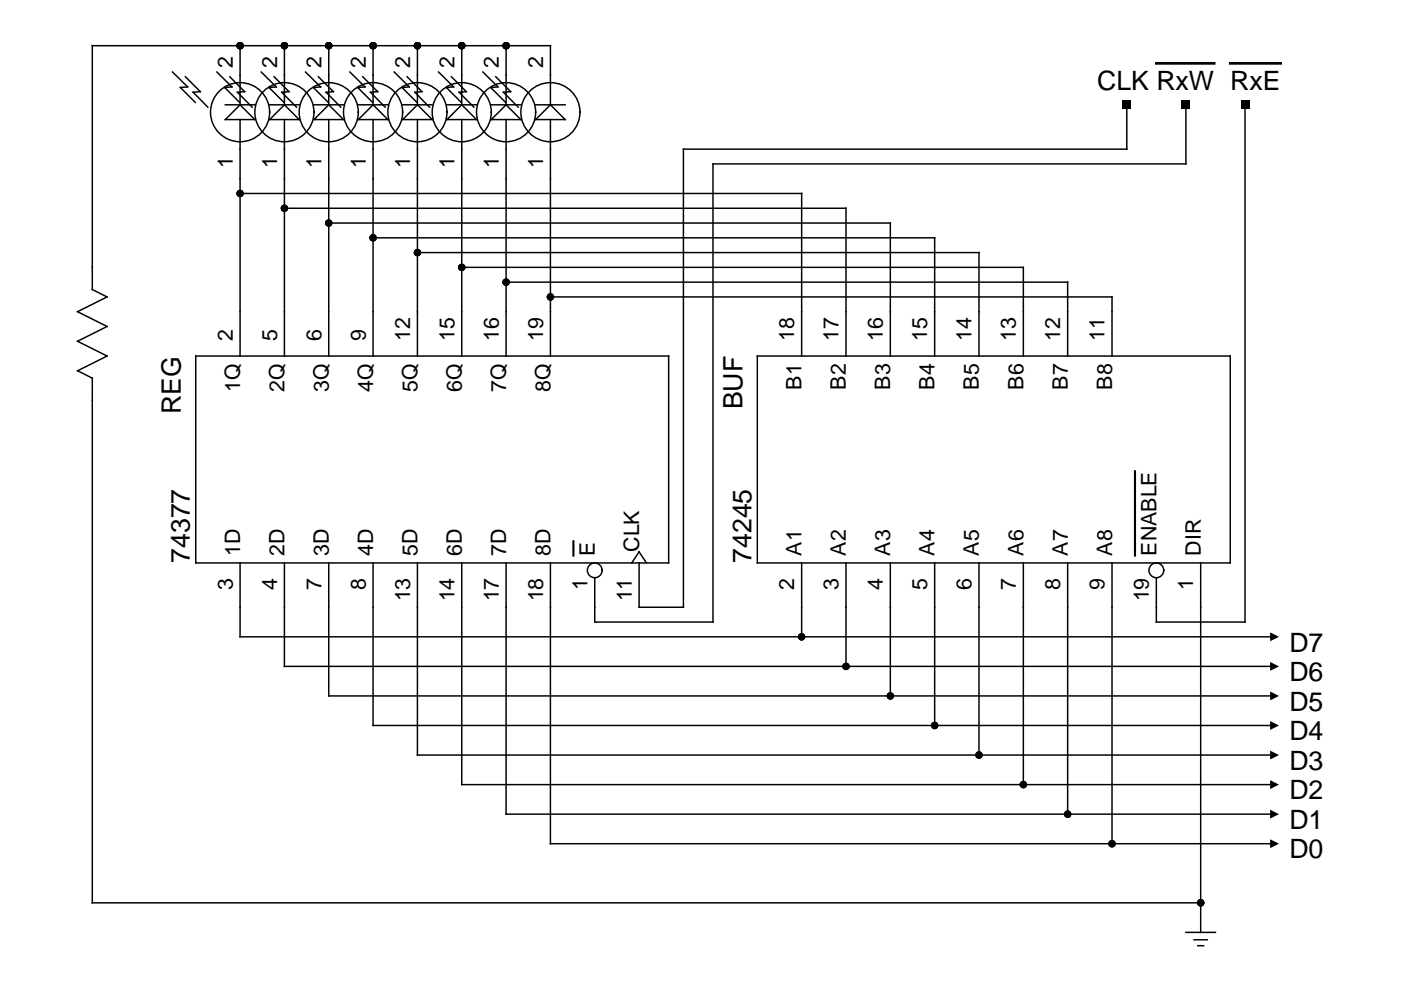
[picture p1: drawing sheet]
<svg xmlns="http://www.w3.org/2000/svg" width="297mm" height="210mm" viewBox="0 0 297 210" stroke-linecap="round" stroke-linejoin="round" font-family="sans-serif">
<g fill="none" stroke="#000" stroke-width=".31">
<path d="M36.6 15.3l3.2 3.1-1.6 .2 3.2 3.1M39.3 16.3l3.2 3.1-1.6 .2 3.2 3.1M46 15.3l3.2 3.1-1.6 .2 3.2 3.1M48.7 16.3l3.2 3.1-1.6 .2 3.2 3.1M50.9 9.7v12.5M55.4 15.3l3.2 3.1-1.6 .2 3.2 3.1M58.1 16.3l3.2 3.1-1.6 .2 3.2 3.1M60.3 9.7v12.5M64.8 15.3l3.2 3.1-1.6 .2 3.2 3.1M67.5 16.3l3.2 3.1-1.6 .2 3.2 3.1M69.7 9.7v12.5M74.2 15.3l3.2 3.1-1.6 .2 3.2 3.1"/>
<path d="M76.9 16.3l3.2 3.1-1.6 .2 3.2 3.1M79.1 9.7v12.5M83.6 15.3l3.2 3.1-1.6 .2 3.2 3.1M86.3 16.3l3.2 3.1-1.6 .2 3.2 3.1M88.5 9.7v12.5M93 15.3l3.2 3.1-1.6 .2 3.2 3.1M95.7 16.3l3.2 3.1-1.6 .2 3.2 3.1M97.9 9.7v12.5M102.4 15.3l3.2 3.1-1.6 .2 3.2 3.1M105.1 16.3l3.2 3.1-1.6 .2 3.2 3.1M107.3 9.7v12.5M47.8 22.2h6.2"/>
<path d="M50.9 25.4v50.1M50.9 22.2l3.1 3.2h-6.2zM57.2 22.2h6.2M60.3 25.4v50.1M60.3 22.2l3.1 3.2h-6.2zM66.6 22.2h6.2M69.7 25.4v50.1M69.7 22.2l3.1 3.2h-6.2zM76 22.2h6.2M79.1 25.4v50.1M79.1 22.2l3.1 3.2h-6.2zM85.4 22.2h6.2"/>
<path d="M88.5 25.4v50.1M88.5 22.2l3.1 3.2h-6.2zM94.8 25.4l3.1-3.2 3.1 3.2zM94.8 22.2h6.2M97.9 25.4v50.1M104.2 22.2h6.2M107.3 25.4v50.1M107.3 22.2l3.1 3.2h-6.2zM113.6 22.2h6.2M116.7 22.2v-12.5h-97.1v51.7l3.1 1.6-6.3 3.1 6.3 3.1-6.3 3.2 6.3 3.1-6.3 3.1 3.2 1.6M116.7 25.4v50.1M116.7 22.2l3.1 3.2h-6.2z"/>
<path d="M238.9 22.2v9.4h-94v97.2h-9.4v-9.4M251.4 22.2v12.6h-100.2v97.1h-25.1v-9.4M264 22.2v109.7h-18.8v-9.4M50.9 41h119.1v34.5M60.3 44.2h119.1v31.3M69.7 47.3h119.1v28.2M79.1 50.4h119.1v25.1M88.5 53.6h119.1v21.9M97.9 56.7h119.1v18.8M107.3 59.8h119.1v15.7M41.5 75.5h100.3v43.9h-100.3zM116.7 63h119.1v12.5"/>
<path d="M160.6 75.5h100.2v43.9h-100.2zM19.6 80.1v111.3h235M50.9 119.4v15.6h219.3M60.3 119.4v21.9h209.9M69.7 119.4v28.2h200.5M79.1 119.4v34.4h191.1M88.5 119.4v40.7h181.7M97.9 119.4v47h172.3M107.3 119.4v53.2h162.9M116.7 119.4v59.5h153.5M133.9 119.4l1.6-2.4 1.6 2.4M170 119.4v15.6"/>
<path d="M179.4 119.4v21.9M188.8 119.4v28.2M198.2 119.4v34.4M207.6 119.4v40.7M217 119.4v47M226.4 119.4v53.2M235.8 119.4v59.5M254.6 119.4v78.3M251.4 197.7h6.3M253.2 199.3h2.8M253.9 200.5h1.3"/>
<circle cx="50.9" cy="23.8" r="6.3"/>
<circle cx="60.3" cy="23.8" r="6.3"/>
<circle cx="69.7" cy="23.8" r="6.3"/>
<circle cx="79.1" cy="23.8" r="6.3"/>
<circle cx="88.5" cy="23.8" r="6.3"/>
<circle cx="97.9" cy="23.8" r="6.3"/>
<circle cx="107.3" cy="23.8" r="6.3"/>
<circle cx="116.7" cy="23.8" r="6.3"/>
<circle cx="126.1" cy="120.9" r="1.57"/>
<circle cx="245.2" cy="120.9" r="1.57"/>
</g>
<path d="M240.6 99.9v17.9M121.6 114.8v3" fill="none" stroke="#000" stroke-width=".45"/>
<g fill="#000">
<path d="M238 21.3h1.8v1.9h-1.8zM250.5 21.3h1.9v1.9h-1.9zM263 21.3h1.9v1.9h-1.9zM269.3 134.1l1.9 .9-1.9 1zM269.3 140.3l1.9 1-1.9 .9zM269.3 146.6l1.9 1-1.9 .9zM269.3 152.9l1.9 .9-1.9 1zM269.3 159.1l1.9 1-1.9 .9zM269.3 165.4l1.9 1-1.9 .9zM269.3 171.7l1.9 .9-1.9 1zM269.3 177.9l1.9 1-1.9 .9z"/>
<circle cx="50.9" cy="9.7" r=".78"/>
<circle cx="60.3" cy="9.7" r=".78"/>
<circle cx="69.7" cy="9.7" r=".78"/>
<circle cx="79.1" cy="9.7" r=".78"/>
<circle cx="88.5" cy="9.7" r=".78"/>
<circle cx="97.9" cy="9.7" r=".78"/>
<circle cx="107.3" cy="9.7" r=".78"/>
<circle cx="50.9" cy="41" r=".78"/>
<circle cx="60.3" cy="44.2" r=".78"/>
<circle cx="69.7" cy="47.3" r=".78"/>
<circle cx="79.1" cy="50.4" r=".78"/>
<circle cx="88.5" cy="53.6" r=".78"/>
<circle cx="97.9" cy="56.7" r=".78"/>
<circle cx="107.3" cy="59.8" r=".78"/>
<circle cx="116.7" cy="63" r=".78"/>
<circle cx="170" cy="135" r=".78"/>
<circle cx="179.4" cy="141.3" r=".78"/>
<circle cx="188.8" cy="147.6" r=".78"/>
<circle cx="198.2" cy="153.8" r=".78"/>
<circle cx="207.6" cy="160.1" r=".78"/>
<circle cx="217" cy="166.4" r=".78"/>
<circle cx="226.4" cy="172.6" r=".78"/>
<circle cx="235.8" cy="178.9" r=".78"/>
<circle cx="254.6" cy="191.4" r=".78"/>
</g>
<path d="M245.2 13.4h12.2M260.8 13.4h10.7" fill="none" stroke="#000" stroke-width=".57"/>
<g font-size="5.7">
<text x="232.6" y="19.1">CLK RxW RxE</text>
<text x="38.4" y="87.7" transform="rotate(-90 38.4 87.7)">REG</text>
<text x="157.4" y="86.8" transform="rotate(-90 157.4 86.8)">BUF</text>
<text x="40.2" y="119.4" transform="rotate(-90 40.2 119.4)">74377</text>
<text x="159.3" y="119.4" transform="rotate(-90 159.3 119.4)">74245</text>
<text x="273.4" y="138.2">D7</text>
<text x="273.4" y="144.4">D6</text>
<text x="273.4" y="150.7">D5</text>
<text x="273.4" y="157">D4</text>
<text x="273.4" y="163.2">D3</text>
<text x="273.4" y="169.5">D2</text>
<text x="273.4" y="175.8">D1</text>
<text x="273.4" y="182">D0</text>
</g>
<g font-size="4.5">
<text x="49.3" y="14.4" transform="rotate(-90 49.3 14.4)">2</text>
<text x="58.7" y="14.4" transform="rotate(-90 58.7 14.4)">2</text>
<text x="68.1" y="14.4" transform="rotate(-90 68.1 14.4)">2</text>
<text x="77.5" y="14.4" transform="rotate(-90 77.5 14.4)">2</text>
<text x="86.9" y="14.4" transform="rotate(-90 86.9 14.4)">2</text>
<text x="96.3" y="14.4" transform="rotate(-90 96.3 14.4)">2</text>
<text x="105.7" y="14.4" transform="rotate(-90 105.7 14.4)">2</text>
<text x="115.1" y="14.4" transform="rotate(-90 115.1 14.4)">2</text>
<text x="49.3" y="35.7" transform="rotate(-90 49.3 35.7)">1</text>
<text x="58.7" y="35.7" transform="rotate(-90 58.7 35.7)">1</text>
<text x="68.1" y="35.7" transform="rotate(-90 68.1 35.7)">1</text>
<text x="77.5" y="35.7" transform="rotate(-90 77.5 35.7)">1</text>
<text x="86.9" y="35.7" transform="rotate(-90 86.9 35.7)">1</text>
<text x="96.3" y="35.7" transform="rotate(-90 96.3 35.7)">1</text>
<text x="105.7" y="35.7" transform="rotate(-90 105.7 35.7)">1</text>
<text x="115.1" y="35.7" transform="rotate(-90 115.1 35.7)">1</text>
<text x="49.3" y="72.4" transform="rotate(-90 49.3 72.4)">2</text>
<text x="58.7" y="72.4" transform="rotate(-90 58.7 72.4)">5</text>
<text x="68.1" y="72.4" transform="rotate(-90 68.1 72.4)">6</text>
<text x="77.5" y="72.4" transform="rotate(-90 77.5 72.4)">9</text>
<text x="86.9" y="72.4" transform="rotate(-90 86.9 72.4)">12</text>
<text x="96.3" y="72.4" transform="rotate(-90 96.3 72.4)">15</text>
<text x="105.7" y="72.4" transform="rotate(-90 105.7 72.4)">16</text>
<text x="115.1" y="72.4" transform="rotate(-90 115.1 72.4)">19</text>
<text x="168.4" y="72.4" transform="rotate(-90 168.4 72.4)">18</text>
<text x="177.8" y="72.4" transform="rotate(-90 177.8 72.4)">17</text>
<text x="187.2" y="72.4" transform="rotate(-90 187.2 72.4)">16</text>
<text x="196.6" y="72.4" transform="rotate(-90 196.6 72.4)">15</text>
<text x="206" y="72.4" transform="rotate(-90 206 72.4)">14</text>
<text x="215.4" y="72.4" transform="rotate(-90 215.4 72.4)">13</text>
<text x="224.8" y="72.4" transform="rotate(-90 224.8 72.4)">12</text>
<text x="234.2" y="72.4" transform="rotate(-90 234.2 72.4)">11</text>
<text x="50.9" y="83.1" transform="rotate(-90 50.9 83.1)">1Q</text>
<text x="60.3" y="83.1" transform="rotate(-90 60.3 83.1)">2Q</text>
<text x="69.7" y="83.1" transform="rotate(-90 69.7 83.1)">3Q</text>
<text x="79.1" y="83.1" transform="rotate(-90 79.1 83.1)">4Q</text>
<text x="88.5" y="83.1" transform="rotate(-90 88.5 83.1)">5Q</text>
<text x="97.9" y="83.1" transform="rotate(-90 97.9 83.1)">6Q</text>
<text x="107.3" y="83.1" transform="rotate(-90 107.3 83.1)">7Q</text>
<text x="116.7" y="83.1" transform="rotate(-90 116.7 83.1)">8Q</text>
<text x="170" y="82.6" transform="rotate(-90 170 82.6)">B1</text>
<text x="179.4" y="82.6" transform="rotate(-90 179.4 82.6)">B2</text>
<text x="188.8" y="82.6" transform="rotate(-90 188.8 82.6)">B3</text>
<text x="198.2" y="82.6" transform="rotate(-90 198.2 82.6)">B4</text>
<text x="207.6" y="82.6" transform="rotate(-90 207.6 82.6)">B5</text>
<text x="217" y="82.6" transform="rotate(-90 217 82.6)">B6</text>
<text x="226.4" y="82.6" transform="rotate(-90 226.4 82.6)">B7</text>
<text x="235.8" y="82.6" transform="rotate(-90 235.8 82.6)">B8</text>
<text x="50.9" y="117.8" transform="rotate(-90 50.9 117.8)">1D</text>
<text x="60.3" y="117.8" transform="rotate(-90 60.3 117.8)">2D</text>
<text x="69.7" y="117.8" transform="rotate(-90 69.7 117.8)">3D</text>
<text x="79.1" y="117.8" transform="rotate(-90 79.1 117.8)">4D</text>
<text x="88.5" y="117.8" transform="rotate(-90 88.5 117.8)">5D</text>
<text x="97.9" y="117.8" transform="rotate(-90 97.9 117.8)">6D</text>
<text x="107.3" y="117.8" transform="rotate(-90 107.3 117.8)">7D</text>
<text x="116.7" y="117.8" transform="rotate(-90 116.7 117.8)">8D</text>
<text x="126.1" y="117.8" transform="rotate(-90 126.1 117.8)">E</text>
<text x="135.5" y="117" transform="rotate(-90 135.5 117)">CLK</text>
<text x="170" y="117.8" transform="rotate(-90 170 117.8)">A1</text>
<text x="179.4" y="117.8" transform="rotate(-90 179.4 117.8)">A2</text>
<text x="188.8" y="117.8" transform="rotate(-90 188.8 117.8)">A3</text>
<text x="198.2" y="117.8" transform="rotate(-90 198.2 117.8)">A4</text>
<text x="207.6" y="117.8" transform="rotate(-90 207.6 117.8)">A5</text>
<text x="217" y="117.8" transform="rotate(-90 217 117.8)">A6</text>
<text x="226.4" y="117.8" transform="rotate(-90 226.4 117.8)">A7</text>
<text x="235.8" y="117.8" transform="rotate(-90 235.8 117.8)">A8</text>
<text x="245.2" y="117.8" transform="rotate(-90 245.2 117.8)">ENABLE</text>
<text x="254.6" y="117.8" transform="rotate(-90 254.6 117.8)">DIR</text>
<text x="49.3" y="125" transform="rotate(-90 49.3 125)">3</text>
<text x="58.7" y="125" transform="rotate(-90 58.7 125)">4</text>
<text x="68.1" y="125" transform="rotate(-90 68.1 125)">7</text>
<text x="77.5" y="125" transform="rotate(-90 77.5 125)">8</text>
<text x="124.5" y="125" transform="rotate(-90 124.5 125)">1</text>
<text x="168.4" y="125" transform="rotate(-90 168.4 125)">2</text>
<text x="177.8" y="125" transform="rotate(-90 177.8 125)">3</text>
<text x="187.2" y="125" transform="rotate(-90 187.2 125)">4</text>
<text x="196.6" y="125" transform="rotate(-90 196.6 125)">5</text>
<text x="206" y="125" transform="rotate(-90 206 125)">6</text>
<text x="215.4" y="125" transform="rotate(-90 215.4 125)">7</text>
<text x="224.8" y="125" transform="rotate(-90 224.8 125)">8</text>
<text x="234.2" y="125" transform="rotate(-90 234.2 125)">9</text>
<text x="253" y="125" transform="rotate(-90 253 125)">1</text>
<text x="86.9" y="127.5" transform="rotate(-90 86.9 127.5)">13</text>
<text x="96.3" y="127.5" transform="rotate(-90 96.3 127.5)">14</text>
<text x="105.7" y="127.5" transform="rotate(-90 105.7 127.5)">17</text>
<text x="115.1" y="127.5" transform="rotate(-90 115.1 127.5)">18</text>
<text x="133.9" y="127.5" transform="rotate(-90 133.9 127.5)">11</text>
<text x="243.6" y="127.5" transform="rotate(-90 243.6 127.5)">19</text>
</g>
</svg>
